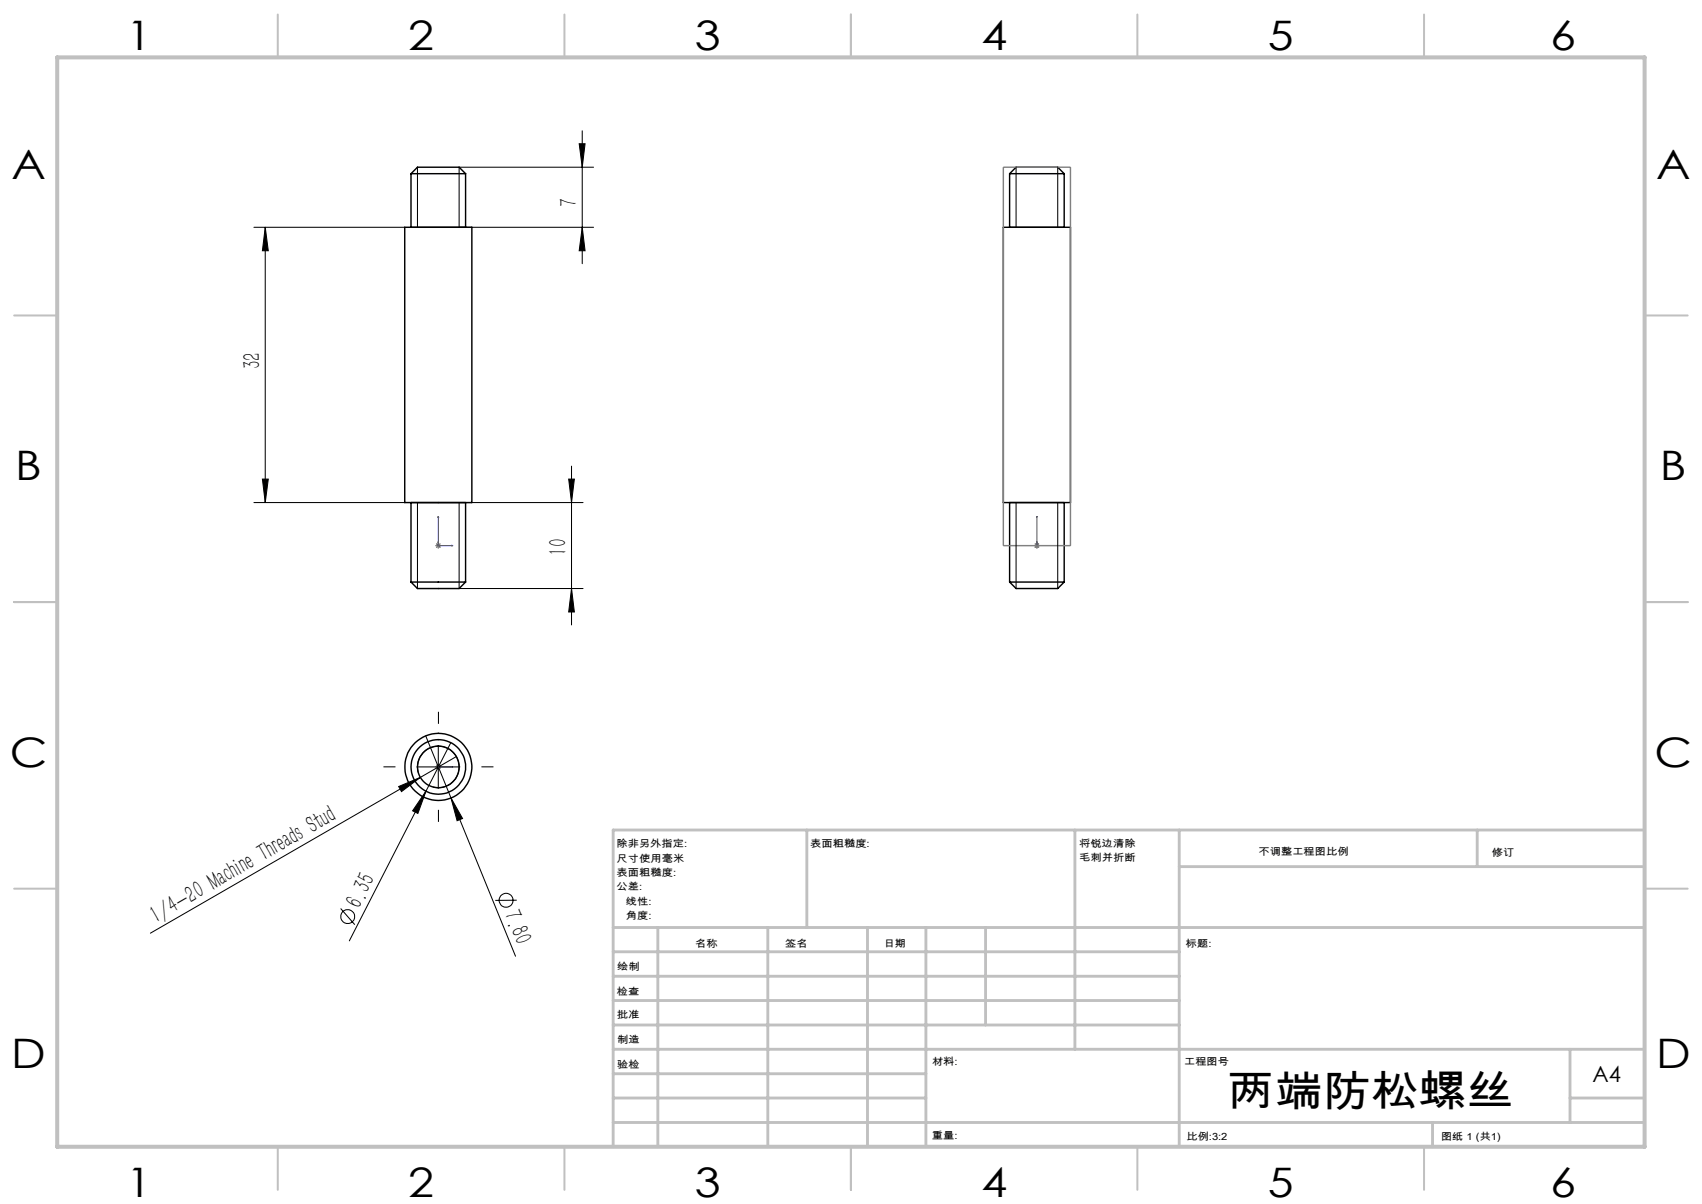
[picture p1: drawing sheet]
<svg xmlns="http://www.w3.org/2000/svg" width="297mm" height="210mm" viewBox="0 0 297 210" stroke-linecap="round" stroke-linejoin="round" font-family="sans-serif">
<g fill="none" stroke="#000" stroke-width=".25">
<path d="M70.6 39.6h11.7v48.1h-11.7zM71.7 30.3h9.5M71.7 30.3l1.1-1.1h7.3l1.1 1.1M71.7 30.3v9.3h9.5v-9.3M175.1 39.6h11.7v48.1h-11.7zM176.2 30.3h9.5M176.2 30.3l1.1-1.1h7.3l1.1 1.1M176.2 30.3v9.3h9.5v-9.3M71.7 101.5h9.5M71.7 101.5l1.1 1.1h7.3l1.1-1.1M71.7 101.5v-13.8h9.5v13.8M176.2 101.5h9.5"/>
<path d="M176.2 101.5l1.1 1.1h7.3l1.1-1.1M176.2 101.5v-13.8h9.5v13.8"/>
<circle cx="76.5" cy="133.8" r="4.8"/>
<circle cx="76.5" cy="133.8" r="3.6"/>
<circle cx="76.5" cy="133.8" r="5.9"/>
</g>
<g fill="none" stroke="#000" stroke-width=".18">
<path d="M44.3 39.6h26.3M46.3 39.6l.5 4.1h-1zM46.3 39.6v48.1M72.8 29.2v10.4M101.1 25.1h1l-.5 4.1zM101.6 39.6l.5 4.1h-1zM101.6 22.8v23.2M103.6 29.2h-23.5v10.4h23.5M177.3 29.2v10.4M184.6 29.2v10.4M44.3 87.7h26.3M45.8 83.6h1l-.5 4.1z"/>
<path d="M80.1 87.7v14.9M99.2 83.6h1l-.5 4.1zM99.7 81.3v27.7M101.7 87.7h-28.9v14.9h28.9M177.3 87.7v14.9M184.6 87.7v14.9M99.7 102.6l.5 4.1h-1zM69.6 137.2l3.7-1.6-3.2 2.5zM72.7 133.8h7.6M73 134.7a3.6 3.6 0 0 1 3.1-4.6 3.6 3.6 0 0 1 4 3.9 3.6 3.6 0 0 1-4.5 3.3M73.3 135.6l-47.1 27.2M74.3 128.4l15.7 38.4"/>
<path d="M74.3 138l-1.4 3.9-.9-.5zM76.5 130v7.5M78.7 129.5l-17.7 34.6M78.7 139.2l2 3.6-.9 .3zM79.6 132l-6.3 3.6M59.4 158.5l2.5 2.8M90.2 157h-3.8"/>
<circle cx="60.7" cy="159.9" r="1.22"/>
<circle cx="88.3" cy="157" r="1.21"/>
</g>
<g fill="none" stroke="#00f" stroke-width=".18">
<path d="M76.5 90l.1 .3h-.2zM76.5 94.5l-.1 .1zM76.5 90v5.2h2.6M76.7 95.1l.1 .1h-.1zM78.8 95.1l.3 .1h-.3zM180.9 95.1v.1zM180.9 90v.3v-.3M180.9 94.5v.1v-.1M180.9 95.2h.1M180.9 90v5.2M76.4 133.8h.2zM76.5 133.8h.1"/>
<path d="M76.5 133.8h2.6M76.8 133.8h-.1h.1M79.1 133.8h-.3h.3"/>
</g>
<path d="M76 95.2h1M76.1 94.8l.7 .7M76.5 94.6v1.1M76.8 94.8l-.7 .7M180.4 95.2h1M180.6 94.8l.7 .7M180.9 94.6v1.1M181.3 94.8l-.7 .7M76 133.8h1M76.1 133.4l.7 .7M76.5 133.3v1M76.8 133.4l-.7 .7" fill="none" stroke="#808080" stroke-width=".18"/>
<path d="M175.1 29.2h11.7v66h-11.7z" fill="none" stroke="#808080" stroke-width=".25"/>
<path d="M69 133.8h-2.1M76.5 126.3v-2.1M84 133.8h2.1M76.5 141.3v2.1" fill="none" stroke="#000" stroke-width=".18" stroke-dasharray="30.5 1.3 1.3 1.3" stroke-linecap="butt"/>
<g fill="none" stroke="#c0c0c0" stroke-width=".35">
<path d="M48.5 2.5v7.5M98.5 2.5v7.5M148.5 2.5v7.5M198.5 2.5v7.5M248.5 2.5v7.5M2.5 55h7.5M287 55h7.5M2.5 105h7.5M287 105h7.5M2.5 155h7.5M287 155h7.5M48.5 200v7.5"/>
<path d="M98.5 200v7.5M148.5 200v7.5M198.5 200v7.5M248.5 200v7.5"/>
</g>
<g fill="none" stroke="#c0c0c0" stroke-width=".5">
<path d="M140.8 144.8v17M187.6 144.8v38.2M205.8 144.8v55.2M205.8 151.2h81.2M257.8 144.8v6.4M287 144.8h-180v55.2M107 161.8h180M107 178.8h98.8M107 174.5h98.8M107 170.3h98.8M107 166h98.8M114.8 161.8v38.2"/>
<path d="M134 161.8v38.2M151.4 161.8v38.2M161.6 161.8v38.2M172 161.8v17M107 195.8h180M107 191.5h54.6M107 187.3h54.6M107 183h180M250 195.8v4.2M274 191.5h13M274 183v12.8"/>
</g>
<path d="M10 10h277v190h-277z" fill="none" stroke="#c0c0c0" stroke-width=".7"/>
<g fill="#00f">
<path d="M76.7 133.8h.1z"/>
<path d="M78.8 95.1l.3 .1h-.3zM76.5 90l.1 .3h-.2z"/>
<path d="M76.7 95.1l.1 .1h-.1zM76.5 94.5l-.1 .1zM180.9 95.1v.1zM180.9 90v.3zM180.9 95.1v.1zM180.9 94.5v.1zM78.8 133.8h.3zM76.4 133.8h.2z"/>
</g>
<g fill="#000">
<path d="M69.6 137.2l3.7-1.6-3.2 2.5zM74.3 138l-1.4 3.9-.9-.5zM78.7 139.2l2 3.6-.9 .3z"/>
<path d="M46.3 39.6l.5 4.1h-1zM45.8 83.6h1l-.5 4.1zM101.1 25.1h1l-.5 4.1zM101.6 39.6l.5 4.1h-1z"/>
<path d="M99.7 102.6l.5 4.1h-1zM99.2 83.6h1l-.5 4.1z"/>
</g>
<text font-size="7.4" x="214.1" y="192.9">两端防松螺丝</text>
<g font-size="7.1">
<text x="22" y="8.7">1</text>
<text x="71.2" y="8.7">2</text>
<text x="121.2" y="8.7">3</text>
<text x="171.2" y="8.7">4</text>
<text x="221.2" y="8.7">5</text>
<text x="270.5" y="8.7">6</text>
<text x="2" y="31.2">A</text>
<text x="289" y="31.2">A</text>
<text x="2.7" y="83.7">B</text>
<text x="289.7" y="83.7">B</text>
<text x="1.7" y="133.7">C</text>
<text x="288.7" y="133.7">C</text>
<text x="2" y="186.2">D</text>
<text x="289" y="186.2">D</text>
<text x="22" y="208.7">1</text>
<text x="71.2" y="208.7">2</text>
<text x="121.2" y="208.7">3</text>
<text x="171.2" y="208.7">4</text>
<text x="221.2" y="208.7">5</text>
<text x="270.5" y="208.7">6</text>
</g>
<g font-size="4.4">
<text x="100.7" y="36.1" transform="rotate(-90 100.7 36.1)">7</text>
<text x="45.4" y="64.4" transform="rotate(-90 45.4 64.4)">32</text>
<text x="98.9" y="97" transform="rotate(-90 98.9 97)">10</text>
<text x="27.2" y="161.2" transform="rotate(-30 27.2 161.2)">1/4-20 Machine Threads Stud</text>
<text x="62.8" y="158.7" transform="rotate(-63 62.8 158.7)">6.35</text>
<text x="87.9" y="159.4" transform="rotate(68 87.9 159.4)">7.80</text>
</g>
<text font-size="3.9" x="277.9" y="188.8">A4</text>
<g font-size="1.7">
<text x="107.6" y="147.8">除非另外指定:</text>
<text x="141.4" y="147.8">表面粗糙度:</text>
<text x="188.3" y="147.7">将锐边清除</text>
<text x="219.6" y="149.2">不调整工程图比例</text>
<text x="260.3" y="149.4">修订</text>
<text x="107.6" y="150.3">尺寸使用毫米</text>
<text x="107.6" y="152.8">表面粗糙度:</text>
<text x="107.6" y="155.3">公差:</text>
<text x="188.3" y="150.2">毛刺并折断</text>
<text x="109.2" y="160.3">角度:</text>
<text x="109.2" y="157.8">线性:</text>
<text x="121.3" y="165.2">名称</text>
<text x="137" y="165.1">签名</text>
<text x="154.2" y="165.1">日期</text>
<text x="207" y="165.1">标题:</text>
<text x="107.6" y="173.5">检查</text>
<text x="107.7" y="169.3">绘制</text>
<text x="107.6" y="177.5">批准</text>
<text x="107.7" y="182">制造</text>
<text x="162.6" y="185.7">材料:</text>
<text x="206.6" y="185.7">工程图号</text>
<text x="107.7" y="186.3">验检</text>
<text x="162.6" y="198.7">重量:</text>
<text x="207.1" y="198.8">比例:3:2</text>
<text x="251.5" y="198.8">图纸 1 (共1)</text>
</g>
</svg>
